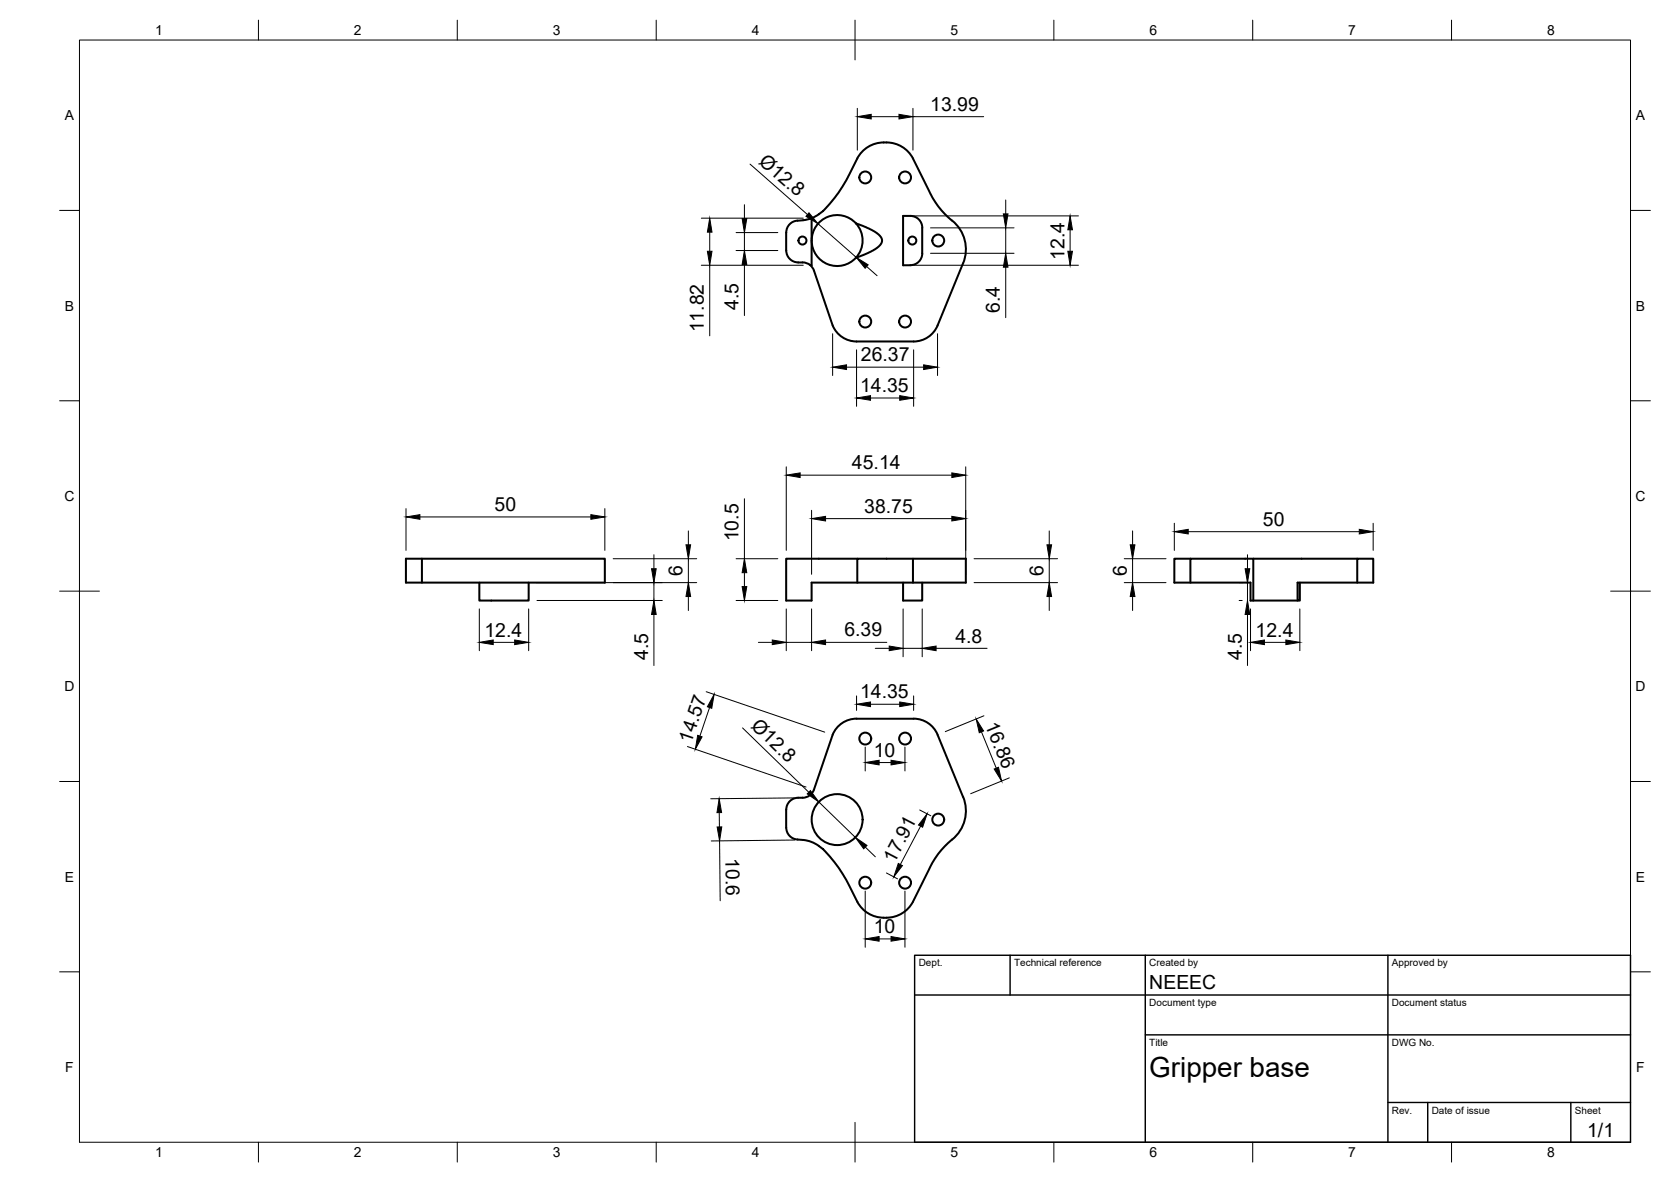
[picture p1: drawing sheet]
<svg xmlns="http://www.w3.org/2000/svg" width="420mm" height="297mm" viewBox="0 0 420 297" stroke-linecap="round" stroke-linejoin="round" font-family="sans-serif">
<!-- layer: Visible -->
<g fill="none" stroke="#000" stroke-width=".51">
<path d="M201.9 55.4a3.6 3.6 0 0 0-3.9 1.8l-.3 1.2v4.6M204.1 54.8v11.9h-.3M205.9 53.8l-1.8 1-2.2 .5M207 53a40.4 40.4 0 0 0 8.6-13.2 8.1 8.1 0 0 1 14 0l4 8.1a20.5 20.5 0 0 0 5.8 7.6M207 53l-1.1 .8M215.2 56.1l2.6 1 2.1 1.1 1.4 1.1 .5 1-.1 .7-.4 .5-1.1 1.1-1.9 1-3.1 1.2M228.9 54.3h-1.8v12.4h1.8M228.9 54.3a2.99 2.99 0 0 1 3 3v6.4M239.4 55.4a9.3 9.3 0 0 1 2.8 10.8M197.7 62.9a2.99 2.99 0 0 0 3 3M200.7 66h1.1M201.8 65.9l.8 .2 1.1 .5"/>
<path d="M203.7 66.6l.9 1.4M204.7 68l4.7 13.8a6.5 6.5 0 0 0 6 4h14.3M231.9 63.6a2.99 2.99 0 0 1-3 3M242.1 66.2l-6.3 15.6a6.5 6.5 0 0 1-6.1 4M106.1 140.4h-4v6h50v-6h-46v6M120.5 146.4v4.5h12.4v-4.5M215.6 140.4h-17.9v10.5h6.4v-4.5h38.7v-6h-13.2v6M227.1 146.4v4.5h4.8v-4.5M229.6 140.4h-14v6M299.3 140.4h-4v6h19.1v4.5h11.9M299.3 146.4v-6h15.8v10.5M315.1 140.4h26.2"/>
<path d="M326.8 146.4v4.5h-.5v-4.5h19v-6h-4v6M209.4 184.7l-4.8 13.7a3 3 0 0 1-2.8 2.1M229.7 180.6h-14.3a6.5 6.5 0 0 0-6 4M229.7 180.6a6.5 6.5 0 0 1 6.1 4M235.8 184.7l6.3 15.6M200.7 200.5h1.1M200.7 200.5a3 3 0 0 0-3 3v4.5a2.99 2.99 0 0 0 2.8 3l1.4 .1M201.9 211.1l2.4 .6 1.6 .9M239.4 211a20.5 20.5 0 0 0-5.8 7.6l-4 8a8.1 8.1 0 0 1-14 0 41.1 41.1 0 0 0-8.6-13.2l-1.1-.8M242.2 200.3a9.3 9.3 0 0 1-2.8 10.7"/>
<circle cx="217.6" cy="44.6" r="1.49"/>
<circle cx="227.6" cy="44.6" r="1.49"/>
<circle cx="201.8" cy="60.4" r="1.01"/>
<circle cx="210.5" cy="60.4" r="6.4"/>
<circle cx="229.4" cy="60.4" r="1.01"/>
<circle cx="235.9" cy="60.4" r="1.49"/>
<circle cx="217.6" cy="80.8" r="1.49"/>
<circle cx="227.6" cy="80.8" r="1.49"/>
<circle cx="217.6" cy="185.6" r="1.49"/>
<circle cx="227.6" cy="185.6" r="1.49"/>
<circle cx="210.5" cy="206" r="6.4"/>
<circle cx="235.9" cy="206" r="1.49"/>
<circle cx="217.6" cy="221.8" r="1.49"/>
<circle cx="227.6" cy="221.8" r="1.49"/>
</g>
<!-- layer: BORDER -->
<g fill="none" stroke="#000" stroke-width=".25">
<path d="M20 10.1h390v276.9h-390zM65 5.1v5M115 5.1v5M165 5.1v5M215 5.1v10M265 5.1v5M315 5.1v5M365 5.1v5M15 52.9h5M410 52.9h5M15 100.7h5M410 100.7h5"/>
<path d="M15 148.6h10M405 148.6h10M15 196.4h5M410 196.4h5M15 244.2h5M410 244.2h5M65 287v5M115 287v5M165 287v5M215 282.1v9.9M265 287v5M315 287v5"/>
<path d="M365 287v5"/>
</g>
<!-- layer: TITLEBLOCK -->
<path d="M230 240.1h180v46.9h-180zM230 250h180M254 240.1v9.9M288 240.1v46.9M349 240.1v46.9M288 260.1h122M349 277.1h61M359 277.1v9.9M395 277.1v9.9" fill="none" stroke="#000" stroke-width=".36"/>
<!-- layer: FD_Dimensions -->
<g fill="none" stroke="#000" stroke-width=".25">
<path d="M215.6 27.2v10.5M219.1 29.3h6.9M229.6 27.2v10.5M229.6 29.3h17.7M176.3 54.8h25.7M178.5 58.3v4.8M185.1 58.4h10.5M187.2 51.4v3.6M187.2 58.4v4.6M188.6 41.2l14.4 12.7M205.7 56.2l9.6 8.5M229.2 54.3h42"/>
<path d="M234 57.3h21M252.9 50.3v3.4M252.9 57.3v6.4M269.1 57.7v5.4M176.3 66.7h25.7M178.5 66.7v17.7M185.1 63h10.5M187.2 66.4v12.9M217.9 67l2.6 2.3M229.2 66.7h42M234 63.7h21M252.9 67.1v12.7"/>
<path d="M209.4 83.9v10.5M212.9 92.3h19.3M215.4 87.9v14.2M229.7 87.9v14.2M235.7 83.9v10.5M197.7 117.3v21M201.2 119.4h38.1M218.9 100h7.3M242.8 117.3v27M102.1 127.8v10.5M105.6 129.9h43M152.1 127.8v10.5"/>
<path d="M164.4 139.4v3.5M173.1 133.4v3.5M187.2 125.3v15.1M204.1 128.2v16.1M207.6 130.3h31.7M263.8 133.4v3.5M284.8 133.4v3.5M295.3 131.5v6.8M298.8 133.6h43M313.7 139.4v3.5M345.3 131.5v6.8M120.5 153v10.5"/>
<path d="M132.9 153v10.5M135 146.4h40.2M135 150.9h31.5M154.2 140.4h21M164.4 146.4v4.5M164.4 154.4v12.8M173.1 140.4v6M173.1 149.9v3.5M185.1 150.9h10.5M185.1 140.4h10.5M187.2 143.9v3.5M197.7 153v10.5"/>
<path d="M204.1 153v10.5M227.1 153v12M231.9 153v12M244.9 146.4h21M244.9 140.4h21M263.8 140.4v6M263.8 149.9v3.5M282.7 146.4h10.5M282.7 140.4h10.5M284.8 140.4v6M284.8 149.9v3.5M311.6 146.4h.7"/>
<path d="M311.6 150.9h.7M313.7 146.4v4.5M313.7 154.4v12.8M314.4 153v10.5M326.8 153v10.5M124 161.4h5.4M177.6 173.8l29.8 10.2M178.4 177.8l-2.4 7.2M190.7 161.4h3.5M197.7 161.4h6.4M207.6 161.4h15.4M215.4 174.9v3.6"/>
<path d="M218.9 177h7.3M220.1 162.9h3.5M227.1 162.9h4.8M229.7 174.9v3.6M235.4 162.9h12.8M247.4 179.9l-9.7 4M317.9 161.4h5.4M172.8 187.6l29.9 10.2M186.7 182.9l16.7 16.2M217.6 187.7v6M221 191.6h3M227.5 187.7v6"/>
<path d="M246.8 183.9l3.7 9.1M253.8 195.5l-9.7 4M180.8 204.2l.1 3.6M180.9 211.3l.2 15.1M199.7 200.5l-21 .2M199.8 211.1l-21 .2M205.9 201.5l9.2 8.9M217.6 212.9l2.5 2.4M222.9 219.4l2.8 1.5M231.2 203.5l2.8 1.5M231.5 207.6l-5.1 9.7M217.6 223.9v14.1"/>
<path d="M221 236h3M227.5 223.9v14.1"/>
</g>
<g fill="#000" stroke="#000" stroke-width=".25">
<path d="M215.6 29.3l3.5-.6v1.2zM226 28.7l3.6 .6-3.6 .6zM178.5 54.8l.5 3.5h-1.1zM186.6 55h1.2l-.6 3.4zM203.4 53.5l2.3 2.7-3.1-1.8zM252.3 53.7h1.1l-.5 3.6zM269.1 54.3l.6 3.4h-1.2zM177.9 63.1h1.1l-.5 3.6zM187.2 63l.6 3.4h-1.2zM215.3 64.7l3 1.9-.8 .8zM252.9 63.7l.5 3.4h-1.1zM268.5 63.1h1.2l-.6 3.6z"/>
<path d="M209.4 92.3l3.5-.6v1.2zM215.4 100l3.5-.6v1.2zM226.2 99.4l3.5 .6-3.5 .6zM232.2 91.7l3.5 .6-3.5 .6zM197.7 119.4l3.5-.6v1.2zM239.3 118.8l3.5 .6-3.5 .6zM102.1 129.9l3.5-.6v1.2zM148.6 129.3l3.5 .6-3.5 .6zM172.5 136.9h1.2l-.6 3.5zM204.1 130.3l3.5-.5v1.1zM239.3 129.8l3.5 .5-3.5 .6zM263.2 136.9h1.2l-.6 3.5z"/>
<path d="M284.2 136.9h1.2l-.6 3.5zM295.3 133.6l3.5-.6v1.2zM341.8 133l3.5 .6-3.5 .6zM163.8 142.9h1.2l-.6 3.5zM164.4 150.9l.6 3.5h-1.2zM173.1 146.4l.6 3.5h-1.2zM186.6 147.4h1.2l-.6 3.5zM187.2 140.4l.6 3.5h-1.2zM263.8 146.4l.6 3.5h-1.2zM284.8 146.4l.6 3.5h-1.2zM313.1 142.9h1.1l-.5 3.5zM313.7 150.9l.5 3.5h-1.1z"/>
<path d="M120.5 161.4l3.5-.6v1.2zM129.4 160.8l3.5 .6-3.5 .6zM179.6 174.5l-.6 3.5-1.1-.4zM194.2 160.8l3.5 .6-3.5 .6zM204.1 161.4l3.5-.6v1.2zM215.4 177l3.5-.6v1.2zM223.6 162.4l3.5 .5-3.5 .6zM226.2 176.4l3.5 .6-3.5 .6zM231.9 162.9l3.5-.5v1.1zM314.4 161.4l3.5-.6v1.2zM323.3 160.8l3.5 .6-3.5 .6zM175.4 184.8l1.1 .4-1.7 3.1z"/>
<path d="M203.8 198.7l2.1 2.8-2.9-2zM217.6 191.6l3.4-.5v1.1zM224 191.1l3.5 .5-3.5 .6zM245.4 180.7l1.9 3-1.1 .4zM250 193.3l1.1-.5 .7 3.5zM180.8 200.7l.6 3.5h-1.1zM180.3 207.8h1.2l-.6 3.5zM215.1 210.4l2.9 2.1-.8 .8zM225.9 217l1 .5-2.2 2.9zM233.1 204.5l-1.1 3.4-1.1-.6zM217.6 236l3.4-.6v1.1zM224 235.4l3.5 .6-3.5 .5z"/>
</g>
<text font-size="7" x="289" y="270.6">Gripper base</text>
<g font-size="4.9">
<text x="233.9" y="27.9">13.99</text>
<text x="190.5" y="40.9" transform="rotate(41 190.5 40.9)">Ø12.8</text>
<text x="267.7" y="65.3" transform="rotate(-90 267.7 65.3)">12.4</text>
<text x="185.7" y="77.9" transform="rotate(-90 185.7 77.9)">4.5</text>
<text x="177" y="83.5" transform="rotate(-90 177 83.5)">11.82</text>
<text x="251.4" y="78.6" transform="rotate(-90 251.4 78.6)">6.4</text>
<text x="216.5" y="90.8">26.37</text>
<text x="216.3" y="98.6">14.35</text>
<text x="214.2" y="117.9">45.14</text>
<text x="124.4" y="128.4">50</text>
<text x="217.3" y="128.9">38.75</text>
<text x="185.7" y="136" transform="rotate(-90 185.7 136)">10.5</text>
<text x="317.6" y="132.2">50</text>
<text x="171.6" y="144.7" transform="rotate(-90 171.6 144.7)">6</text>
<text x="262.4" y="144.7" transform="rotate(-90 262.4 144.7)">6</text>
<text x="283.3" y="144.7" transform="rotate(-90 283.3 144.7)">6</text>
<text x="121.8" y="160">12.4</text>
<text x="212.3" y="159.9">6.39</text>
<text x="240.2" y="161.5">4.8</text>
<text x="315.7" y="160">12.4</text>
<text x="163" y="165.9" transform="rotate(-90 163 165.9)">4.5</text>
<text x="312.2" y="165.9" transform="rotate(-90 312.2 165.9)">4.5</text>
<text x="216.3" y="175.5">14.35</text>
<text x="188.7" y="182.7" transform="rotate(44 188.7 182.7)">Ø12.8</text>
<text x="247.6" y="182.1" transform="rotate(68 247.6 182.1)">16.86</text>
<text x="173.8" y="186.9" transform="rotate(-71 173.8 186.9)">14.57</text>
<text x="219.7" y="190.2">10</text>
<text x="182.4" y="215.7" transform="rotate(89 182.4 215.7)">10.6</text>
<text x="224.9" y="217" transform="rotate(-62 224.9 217)">17.91</text>
<text x="219.7" y="234.5">10</text>
<text x="289" y="248.5">NEEEC</text>
<text x="399.1" y="285.7">1/1</text>
</g>
<g font-size="3.5">
<text x="39" y="8.8">1</text>
<text x="89" y="8.8">2</text>
<text x="139" y="8.8">3</text>
<text x="189" y="8.8">4</text>
<text x="239" y="8.8">5</text>
<text x="289" y="8.8">6</text>
<text x="339" y="8.8">7</text>
<text x="389" y="8.8">8</text>
<text x="16.3" y="30.2">A</text>
<text x="411.3" y="30.2">A</text>
<text x="16.3" y="78">B</text>
<text x="411.3" y="78">B</text>
<text x="16.2" y="125.9">C</text>
<text x="411.2" y="125.9">C</text>
<text x="16.2" y="173.7">D</text>
<text x="411.2" y="173.7">D</text>
<text x="16.3" y="221.6">E</text>
<text x="411.3" y="221.6">E</text>
<text x="16.4" y="269.4">F</text>
<text x="411.4" y="269.4">F</text>
<text x="39" y="290.8">1</text>
<text x="89" y="290.8">2</text>
<text x="139" y="290.8">3</text>
<text x="189" y="290.8">4</text>
<text x="239" y="290.8">5</text>
<text x="289" y="290.8">6</text>
<text x="339" y="290.8">7</text>
<text x="389" y="290.8">8</text>
</g>
<g font-size="2.5">
<text x="231" y="242.9">Dept.</text>
<text x="255" y="242.9">Technical reference</text>
<text x="289" y="242.9">Created by</text>
<text x="350" y="242.9">Approved by</text>
<text x="289" y="252.8">Document type</text>
<text x="350" y="252.8">Document status</text>
<text x="289" y="262.9">Title</text>
<text x="350" y="262.9">DWG No.</text>
<text x="350" y="279.9">Rev.</text>
<text x="360" y="279.9">Date of issue</text>
<text x="396" y="279.9">Sheet</text>
</g>
</svg>
